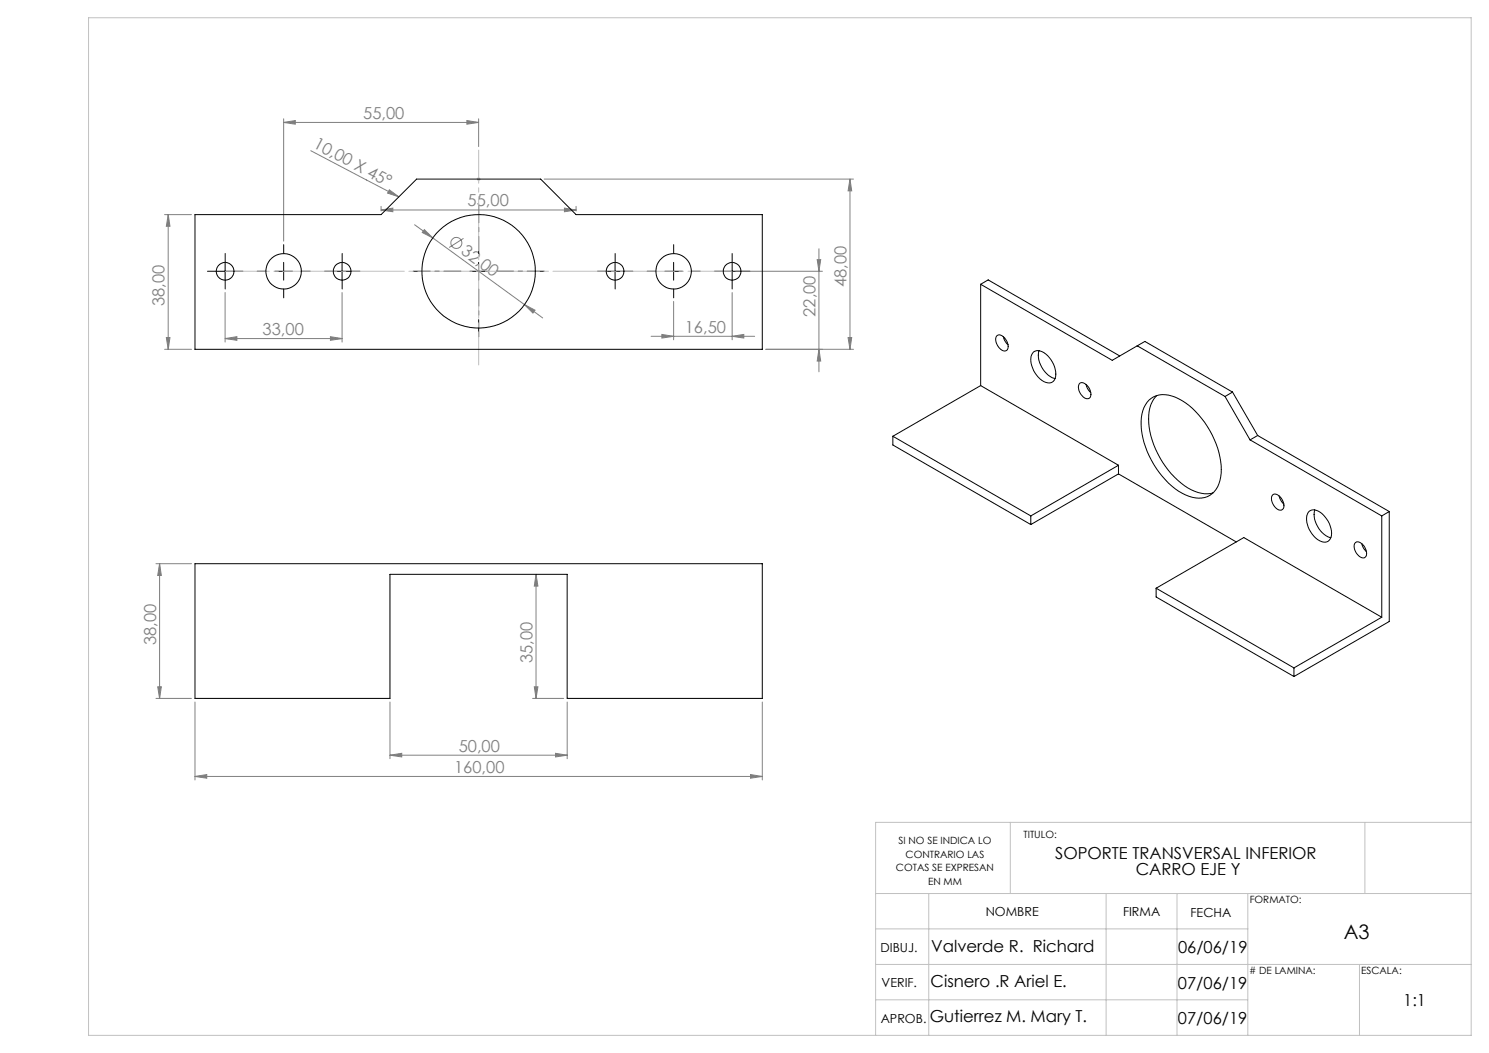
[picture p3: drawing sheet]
<svg xmlns="http://www.w3.org/2000/svg" width="420mm" height="297mm" viewBox="0 0 420 297" stroke-linecap="round" stroke-linejoin="round" font-family="sans-serif">
<g fill="none" stroke="#808080" stroke-width=".28">
<path d="M80 34.5l3.3-.5v1zM80 33.5v34.5M80 34.5h55M131.7 34l3.3 .5-3.3 .5zM135 33.5v7.8M87.7 42.5l24.8 13M107.5 59.2l3.3-.5v1zM107.5 58.2v1.3M107.5 59.2h55M109.8 53.5l2.7 2-3.2-1zM153.5 50.5h87.2M159.2 58.7l3.3 .5-3.3 .5z"/>
<path d="M162.5 58.2v1.3M239.7 50.5l.5 3.3h-1zM239.7 50.5v48M46.4 60.5h7.6M47.4 60.5l.5 3.3h-1zM47.4 60.5v38M116.9 63.4l31.1 22.5M119.7 64.8l2.4 2.3-3-1.5zM130.7 67.2l-4 2.6M207.5 76.5h24.5M230.5 73.2h1l-.5 3.3zM231 70.2v34.7"/>
<path d="M46.4 98.5h7.6M46.9 95.2h1l-.5 3.3zM63.5 95.5l3.3-.5v1zM63.5 82.5v14M63.5 95.5h33M93.2 95l3.3 .5-3.3 .5zM96.5 82.5v14M148 85.9l2.9 1.6-.6 .8zM148 85.9l5.1 3.8M183.7 94.9h29.2M186.7 94.3l3.3 .6-3.3 .5zM190 85v10.8"/>
<path d="M206.5 94.9l3.3-.6v1.1zM206.5 82.5v13.3M216 98.5h24.7M231 98.5l.5 3.3h-1zM239.2 95.2h1l-.5 3.3zM44 159h10M45 159l.5 3.3h-1zM45 159v38M151.2 162l.5 3.3h-1zM151.2 162v35M44 197h10M44.5 193.7h1l-.5 3.3z"/>
<path d="M55 198v22M110 198v16M150.2 197h8.8M150.7 193.7h1l-.5 3.3zM160 198v16M215 198v22M55 219l3.3-.5v1zM55 219h160M110 213l3.3-.5v1zM110 213h50M156.7 212.5l3.3 .5-3.3 .5zM211.7 218.5l3.3 .5-3.3 .5z"/>
<circle cx="128.7" cy="68.5" r="1.56"/>
</g>
<g fill="none" stroke="#c0c0c0" stroke-width=".28">
<path d="M25 5h390v287h-390zM134.5 50.5h1M134.7 50.2l.7 .7M135 50v1M135.4 50.2l-.7 .7M285 231.9v20.1M385 231.9v20.1M415 231.9h-168v60.1M247 252h168M262 252v40M312 252v40M332 252v40"/>
<path d="M352 252v40M247 262h105M247 272h168M383.5 272v20M247 282h105"/>
</g>
<g fill="none" stroke="#000" stroke-width=".28" stroke-dasharray="15.2 1.3 1.3 1.3">
<path d="M61 76.5h-2.5M63.5 74v-2.5M63.5 79v2.5M66 76.5h2.5M75 76.5h-2.5M80 71.5v-2.5M85 76.5h2.5M94 76.5h-2.5M96.5 74v-2.5M96.5 79v2.5M99 76.5h2.5M171 76.5h-2.5"/>
<path d="M173.5 74v-2.5M173.5 79v2.5M176 76.5h2.5M185 76.5h-2.5M190 71.5v-2.5M195 76.5h2.5M204 76.5h-2.5M206.5 74v-2.5M206.5 79v2.5M209 76.5h2.5M80 81.5v2.5M190 81.5v2.5"/>
</g>
<path d="M130 76.5h-13.5M135 71.5v-13.5M140 76.5h13.5M135 81.5v13.5" fill="none" stroke="#000" stroke-width=".28" stroke-dasharray="15.2 1.3 1.3 1.3" stroke-dashoffset="10.4"/>
<g fill="none" stroke="#000" stroke-width=".28">
<path d="M61 76.5h5M63.5 74v5M77.5 76.5h5M80 74v5M94 76.5h5M96.5 74v5M132.5 76.5h5M135 74v5M171 76.5h5M173.5 74v5M187.5 76.5h5M190 74v5"/>
<path d="M204 76.5h5M206.5 74v5"/>
</g>
<path d="M63.5 76.5h143" fill="none" stroke="#c0c0c0" stroke-width=".28" stroke-dasharray="15.2 1.3 1.3 1.3" stroke-dashoffset="2.8"/>
<path d="M135 42.3v60.6" fill="none" stroke="#c0c0c0" stroke-width=".28" stroke-dasharray="15.2 1.3 1.3 1.3" stroke-dashoffset="5.9"/>
<g fill="#808080">
<path d="M109.8 53.5l2.7 2-3.2-1z"/>
<path d="M80 34.5l3.3-.5v1zM131.7 34l3.3 .5-3.3 .5z"/>
<path d="M230.5 73.2h1l-.5 3.3zM231 98.5l.5 3.3h-1z"/>
<path d="M148 85.9l2.3 2.4 .6-.8zM119.7 64.8l-.6 .8 3 1.5z"/>
<path d="M63.5 95.5l3.3-.5v1zM93.2 95l3.3 .5-3.3 .5zM186.7 94.3l3.3 .6-3.3 .5zM206.5 94.9l3.3-.6v1.1zM107.5 59.2l3.3-.5v1zM159.2 58.7l3.3 .5-3.3 .5zM55 219l3.3-.5v1zM211.7 218.5l3.3 .5-3.3 .5zM110 213l3.3-.5v1zM156.7 212.5l3.3 .5-3.3 .5z"/>
<path d="M44.5 193.7h1l-.5 3.3zM45 159l.5 3.3h-1z"/>
<path d="M47.4 60.5l.5 3.3h-1zM46.9 95.2h1l-.5 3.3zM239.7 50.5l.5 3.3h-1zM239.2 95.2h1l-.5 3.3zM151.2 162l.5 3.3h-1zM150.7 193.7h1l-.5 3.3z"/>
</g>
<g fill="none" stroke="#000" stroke-width=".28">
<path d="M55 60.5h52.5l10-10h35l10 10h52.5v38h-160zM276.6 80.2v28.6M276.6 80.2l37.1 21.4 7.1-4.1M276.6 80.2l2.1-1.3 37.1 21.5M281.2 94.6a2.17 2.17 0 0 1 2.8 1.6l.3 1.1a1.23 1.23 0 0 1-.4 1.6 1.23 1.23 0 0 1-1.7-.4 3.1 3.1 0 0 1-1-3.9zM283 95l.4 1 .9 1.3M291.5 99.3a3.2 3.2 0 0 1 4 1 6.7 6.7 0 0 1 2 6.8 2.32 2.32 0 0 1-3.6 .2 7.1 7.1 0 0 1-2.9-7.3zM293.1 98.9a7 7 0 0 0 4.5 7.9M320.8 97.5l24.7 14.3M320.8 97.5l2.1-1.2 24.8 14.3M276.6 108.8l38.9 22.4M276.6 108.8l-24.8 14.2"/>
<path d="M304.6 108.1a2.22 2.22 0 0 1 2.7 1.6l.4 1a1.23 1.23 0 0 1-.5 1.7 1.23 1.23 0 0 1-1.7-.4 3.1 3.1 0 0 1-.9-3.9zM306.4 108.4l.3 1 1 1.3M324.1 112.8a7 7 0 0 1 8.3-.3 24.5 24.5 0 0 1 12.1 21 6.7 6.7 0 0 1-5.6 7 13.1 13.1 0 0 1-10.2-5.2 24 24 0 0 1-6.8-17.5l.8-2.9zM326.3 111.5a10.2 10.2 0 0 0-2.2 9 25 25 0 0 0 11.9 17.6l2 .8 1.8 .4 2.4-.3M345.5 111.8l7.1 12.3M347.7 110.6l-2.2 1.2M347.7 110.6l7.1 12.2M251.8 123v2.5l39 22.5M251.8 123l39 22.5M315.5 133.7l33.2 19.2M315.5 131.2v2.5M315.5 131.2l-24.7 14.3"/>
<path d="M315.5 133.7l-24.7 14.3M352.6 124.1l37.1 21.4M354.8 122.8l-2.2 1.3M354.8 122.8l37.1 21.5M359 139.6a2.17 2.17 0 0 1 2.8 1.5l.3 1.1a1.23 1.23 0 0 1-.5 1.6 1.23 1.23 0 0 1-1.6-.4 3.1 3.1 0 0 1-1-3.8zM360.8 139.9l.6 1.5 .7 .8M55 159h160v38h-55v-35h-50v35h-55zM290.8 145.5v2.5M369.3 144.2a3.1 3.1 0 0 1 3.9 1 7.1 7.1 0 0 1 2.2 6.3 2.03 2.03 0 0 1-3.2 1 7.1 7.1 0 0 1-3.4-7.5zM370.8 143.8a7.1 7.1 0 0 0 4.6 7.9M382.3 153a2.17 2.17 0 0 1 2.8 1.6l.3 1a1.22 1.22 0 0 1-.4 1.6 1.22 1.22 0 0 1-1.7-.4 3.1 3.1 0 0 1-1-3.8zM384.1 153.3l.4 1 .9 1.3"/>
<path d="M389.7 145.5v28.6M391.9 144.3l-2.2 1.2M391.9 144.3v31l-26.9 15.5M326.1 165.9l24.7-14.3 38.9 22.5M326.1 165.9l38.9 22.5M326.1 165.9v2.5l38.9 22.4M389.7 174.1l-24.7 14.3M365 188.4v2.4"/>
<circle cx="63.5" cy="76.5" r="2.5"/>
<circle cx="80" cy="76.5" r="5"/>
<circle cx="96.5" cy="76.5" r="2.49"/>
<circle cx="135" cy="76.5" r="16"/>
<circle cx="173.5" cy="76.5" r="2.5"/>
<circle cx="190" cy="76.5" r="5"/>
<circle cx="206.5" cy="76.5" r="2.49"/>
</g>
<text font-size="5.6" x="379" y="264.9">A3</text>
<g font-size="4.7" fill="#808080">
<text x="102.5" y="33.5">55,00</text>
<text x="88.1" y="41.6" transform="rotate(28 88.1 41.6)">10,00 X 45°</text>
<text x="131.9" y="58.2">55,00</text>
<text x="129.8" y="71.4" transform="rotate(36 129.8 71.4)">32,00</text>
<text x="238.7" y="81" transform="rotate(-90 238.7 81)">48,00</text>
<text x="46.4" y="86.4" transform="rotate(-90 46.4 86.4)">38,00</text>
<text x="230" y="89.3" transform="rotate(-90 230 89.3)">22,00</text>
<text x="74.1" y="94.5">33,00</text>
<text x="193.2" y="93.8">16,50</text>
<text x="44" y="182" transform="rotate(-90 44 182)">38,00</text>
<text x="150.2" y="187.1" transform="rotate(-90 150.2 187.1)">35,00</text>
<text x="129.4" y="212">50,00</text>
<text x="128.1" y="218">160,00</text>
</g>
<g font-size="4.7">
<text x="297.6" y="242.2">SOPORTE TRANSVERSAL INFERIOR</text>
<text x="320.3" y="246.8">CARRO EJE Y</text>
<text x="262.7" y="268.4">Valverde R. Richard</text>
<text x="332.3" y="268.8">06/06/19</text>
<text x="262.5" y="278.4">Cisnero .R Ariel E.</text>
<text x="332.3" y="278.8">07/06/19</text>
<text x="395.8" y="283.7">1:1</text>
<text x="262.3" y="288.3">Gutierrez M. Mary T.</text>
<text x="332.3" y="288.8">07/06/19</text>
</g>
<g font-size="3.5">
<text x="278" y="258.4">NOMBRE</text>
<text x="316.8" y="258.3">FIRMA</text>
<text x="335.8" y="258.5">FECHA</text>
<text x="248.4" y="268.4">DIBUJ.</text>
<text x="248.7" y="278.4">VERIF.</text>
<text x="248.4" y="288.5">APROB.</text>
</g>
<g font-size="2.8">
<text x="253.4" y="238.1">SI NO SE INDICA LO</text>
<text x="288.7" y="236.5">TITULO:</text>
<text x="252.7" y="245.8">COTAS SE EXPRESAN</text>
<text x="255.4" y="241.9">CONTRARIO LAS</text>
<text x="261.8" y="249.6">EN MM</text>
<text x="352.5" y="254.8">FORMATO:</text>
<text x="352.3" y="274.7"># DE LAMINA:</text>
<text x="383.9" y="274.6">ESCALA:</text>
</g>
</svg>
